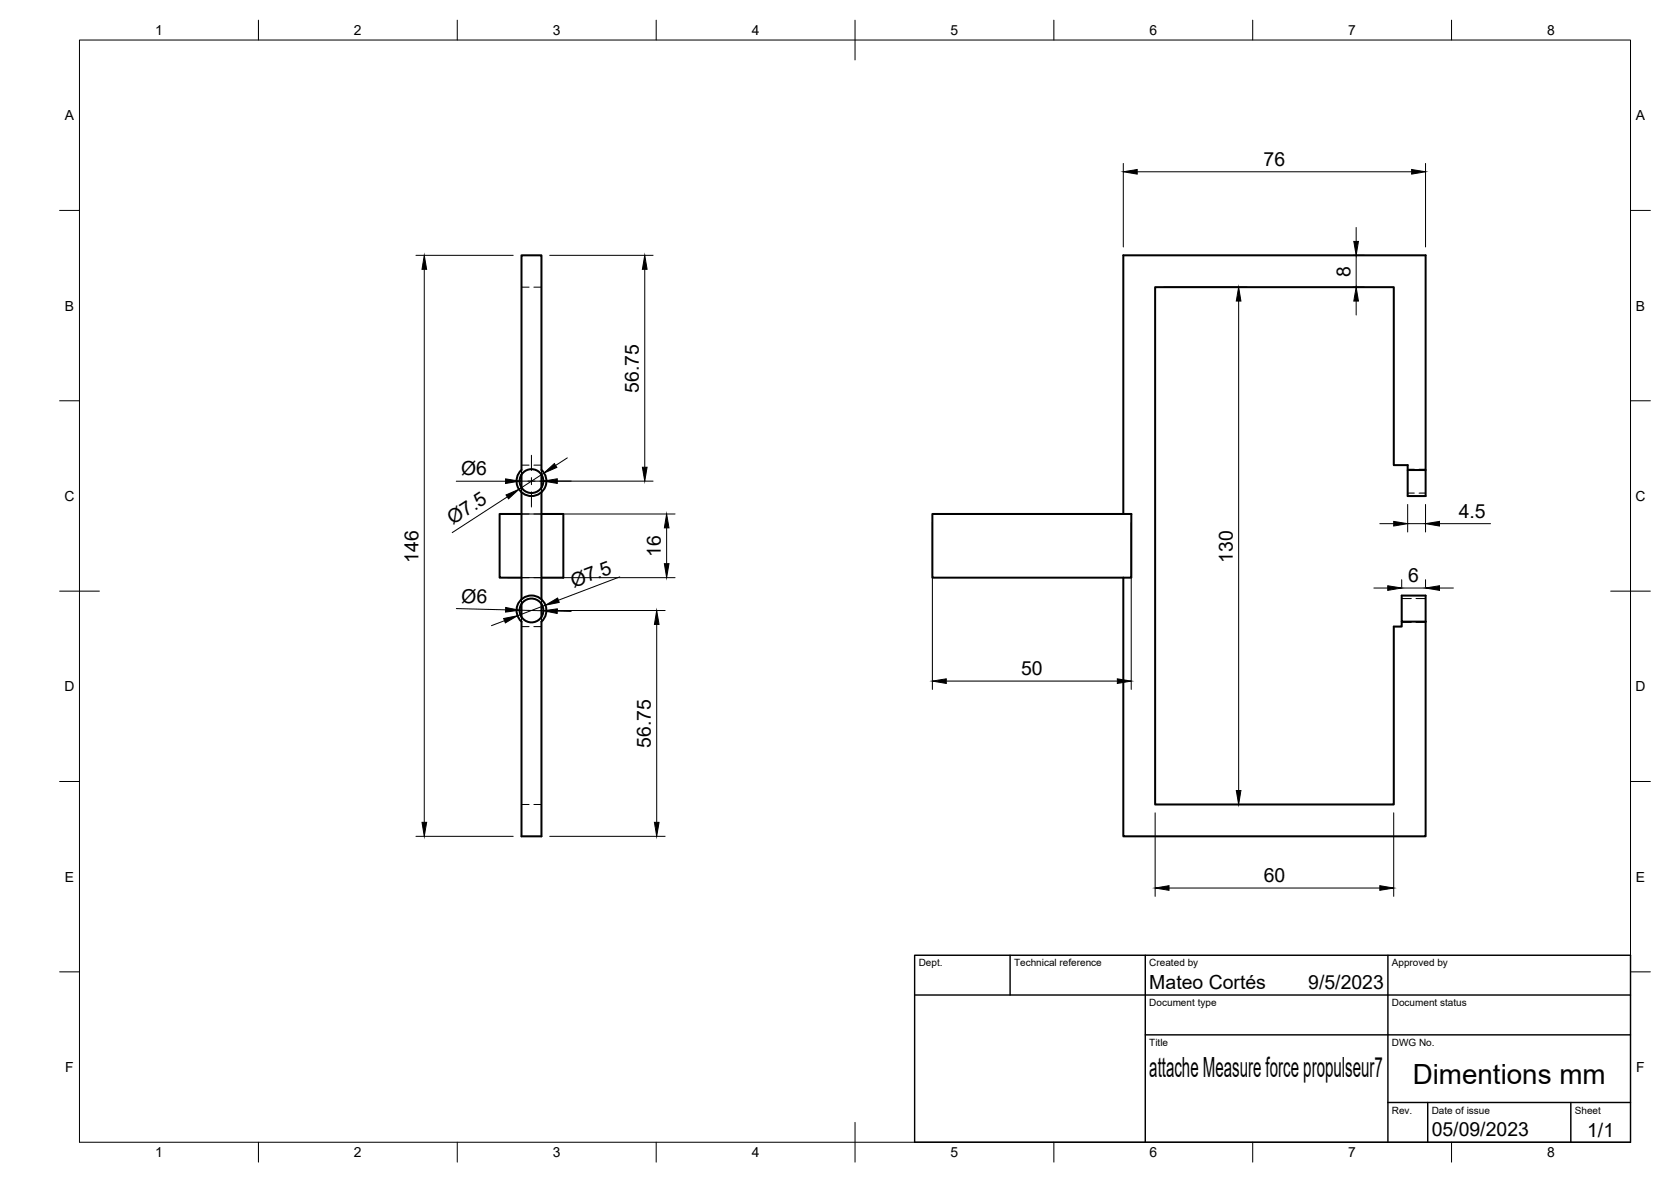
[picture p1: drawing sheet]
<svg xmlns="http://www.w3.org/2000/svg" width="420mm" height="297mm" viewBox="0 0 420 297" stroke-linecap="round" stroke-linejoin="round" font-family="sans-serif">
<!-- layer: Hidden -->
<g fill="none" stroke="#000" stroke-width=".25">
<path d="M131.1 72.2h1.9M134.2 72.2h1.9M131.1 116.9h1.9M131.1 118.1v1.2M134.2 116.9h1.9M136.1 118.1v1.2M353.9 117.9h1.7M356.8 117.9h1.7M131.1 129.2h1.9M131.1 122.6v1.1M134.2 129.2h1.9M136.1 122.6v1.1"/>
<path d="M353.9 123.9h1.7M356.8 123.9h1.7M131.1 157.5h1.9M131.1 145.2h1.9M131.1 150.6v1.2M131.1 155.1v1.1M134.2 157.5h1.9M134.2 145.2h1.9M136.1 150.6v1.2M136.1 155.1v1.1M352.4 156.4h2.5M352.4 150.4h2.5"/>
<path d="M356 156.4h2.5M356 150.4h2.5M131.1 202.2h1.9M134.2 202.2h1.9"/>
</g>
<!-- layer: Visible -->
<g fill="none" stroke="#000" stroke-width=".51">
<path d="M131.1 64.2h5v53.9a3.8 3.8 0 0 1 .2 5.4 3.8 3.8 0 0 1-5.4 0 3.8 3.8 0 0 1 .2-5.4zM131.1 119.3v3.3M136.1 119.3v3.3M353.9 118.1h4.6v6.6h-4.6v-7.8h-3.4v-44.7h-60.1v130h60.1v-44.7h1.9v-1.3M358.5 118.1v-53.9h-76.1v65M131.1 129.2h-5.5v16h5.5M131.1 123.7v26.9M136.1 129.2h5.5v16h-5.5M136.1 123.7v26.9M234.4 129.2h50.1v16h-50.1zM130.8 151a3.8 3.8 0 0 1 5.5-.3 3.8 3.8 0 0 1-.2 5.5v54h-5v-54a3.8 3.8 0 0 1-.3-5.2zM131.1 151.8v3.3"/>
<path d="M136.1 151.8v3.3M282.4 145.2v65h76.1v-54M352.4 149.7h6.1v6.5h-6.1z"/>
<circle cx="133.6" cy="120.9" r="3"/>
<circle cx="133.6" cy="153.4" r="3"/>
</g>
<!-- layer: BORDER -->
<g fill="none" stroke="#000" stroke-width=".25">
<path d="M20 10.1h390v276.9h-390zM65 5.1v5M115 5.1v5M165 5.1v5M215 5.1v10M265 5.1v5M315 5.1v5M365 5.1v5M15 52.9h5M410 52.9h5M15 100.7h5M410 100.7h5"/>
<path d="M15 148.6h10M405 148.6h10M15 196.4h5M410 196.4h5M15 244.2h5M410 244.2h5M65 287v5M115 287v5M165 287v5M215 282.1v9.9M265 287v5M315 287v5"/>
<path d="M365 287v5"/>
</g>
<!-- layer: TITLEBLOCK -->
<path d="M230 240.1h180v46.9h-180zM230 250h180M254 240.1v9.9M288 240.1v46.9M349 240.1v46.9M288 260.1h122M349 277.1h61M359 277.1v9.9M395 277.1v9.9" fill="none" stroke="#000" stroke-width=".36"/>
<!-- layer: FD_Dimensions -->
<g fill="none" stroke="#000" stroke-width=".25">
<path d="M282.4 41.1v21M285.9 43.2h69M341 57.2v3.5M358.4 41.1v21M104.6 64.2h24.4M106.7 67.7v139M138.2 64.2h26M162.1 67.7v49.7M292.5 72.2h21M311.4 75.7v123M340.2 64.2h2.9M340.2 72.2h2.9"/>
<path d="M341 64.2v8M341 75.7v3.5M136.8 118.9l-6.3 4.1M142.6 115.1l-2.9 1.9M114.7 120.9h12.4M127.6 124.9l-13.9 8.9M127.7 129.2h42M130.6 120.9h33.6M167.6 132.7v9M234.4 131.3v42M284.4 131.3v42M346.9 131.6h3.5"/>
<path d="M353.9 126.8v6.9M353.9 131.6h4.5M358.4 126.8v6.9M361.9 131.6h12.9M114.7 152.9l12.4 .4M126.9 156l-3.3 1.2M127.7 145.2h42M130.6 153.3l6 .2M135.7 153.4h31.5M137.1 152.1l-7 2.6M140.1 153.6l3.5 .1M155.8 145l-15.4 5.8"/>
<path d="M165.1 156.9v49.8M345.4 147.8h3.5M352.4 145.7v1.9M352.4 147.8h6M358.4 145.7v1.9M361.9 147.8h3.5M237.9 171.2h43M104.6 210.2h24.4M138.2 210.2h29M290.4 204.3v21M292.5 202.2h21M350.4 204.3v21"/>
<path d="M293.9 223.2h53"/>
</g>
<g fill="#000" stroke="#000" stroke-width=".25">
<path d="M282.4 43.2l3.5-.6v1.2zM354.9 42.6l3.5 .6-3.5 .6zM106.7 64.2l.6 3.5h-1.2zM162.1 64.2l.6 3.5h-1.2zM311.4 72.2l.6 3.5h-1.1zM341 72.2l.6 3.5h-1.2zM340.4 60.7h1.2l-.6 3.5zM136.8 118.9l2.6-2.4 .6 1zM161.5 117.4h1.2l-.6 3.5zM127.1 120.3l3.5 .6-3.5 .6zM127.2 124.4l3.3-1.4-2.6 2.4zM136.6 120.9l3.5-.6v1.2z"/>
<path d="M167.6 129.2l.6 3.5h-1.2zM350.4 131l3.5 .6-3.5 .6zM358.4 131.6l3.5-.6v1.2zM126.6 155.4l3.5-.7-3 1.8zM127.1 152.7l3.5 .6-3.5 .5zM136.6 153.5l3.5-.5v1.2zM137.1 152.1l3.1-1.8 .4 1.1zM165.1 153.4l.6 3.5h-1.2zM167 141.7h1.2l-.6 3.5zM348.9 147.2l3.5 .6-3.5 .6zM358.4 147.8l3.5-.6v1.2zM234.4 171.2l3.5-.6v1.2z"/>
<path d="M280.9 170.6l3.5 .6-3.5 .6zM310.9 198.7h1.1l-.6 3.5zM106.1 206.7h1.2l-.6 3.5zM164.5 206.7h1.2l-.6 3.5zM290.4 223.2l3.5-.6v1.1zM346.9 222.6l3.5 .6-3.5 .5z"/>
</g>
<!-- layer: Smart Centers -->
<path d="M133.6 114.4v3.8M127.1 120.9h3.9M132.7 120.9h1.8M133.6 120v1.8M133.6 123.6v3.8M136.3 120.9h3.8" fill="none" stroke="#000" stroke-width=".25"/>
<g font-size="7">
<text x="289" y="270.6">attache Measure force propulseur7</text>
<text x="355.2" y="272.3">Dimentions mm</text>
</g>
<g font-size="4.9">
<text x="317.7" y="41.7">76</text>
<text x="339.5" y="69.5" transform="rotate(-90 339.5 69.5)">8</text>
<text x="160.7" y="98.7" transform="rotate(-90 160.7 98.7)">56.75</text>
<text x="115.9" y="119.4">Ø6</text>
<text x="113.9" y="131.9" transform="rotate(-33 113.9 131.9)">Ø7.5</text>
<text x="366.8" y="130.1">4.5</text>
<text x="105.2" y="141.4" transform="rotate(-90 105.2 141.4)">146</text>
<text x="166.2" y="140" transform="rotate(-90 166.2 140)">16</text>
<text x="310" y="141.4" transform="rotate(-90 310 141.4)">130</text>
<text x="144.3" y="147.7" transform="rotate(-21 144.3 147.7)">Ø7.5</text>
<text x="354.1" y="146.3">6</text>
<text x="116" y="151.4" transform="rotate(1 116 151.4)">Ø6</text>
<text x="256.7" y="169.7">50</text>
<text x="163.7" y="187.9" transform="rotate(-90 163.7 187.9)">56.75</text>
<text x="317.8" y="221.7">60</text>
<text x="289" y="248.5">Mateo Cortés</text>
<text x="329" y="248.5">9/5/2023</text>
<text x="360" y="285.5">05/09/2023</text>
<text x="399.1" y="285.7">1/1</text>
</g>
<g font-size="3.5">
<text x="39" y="8.8">1</text>
<text x="89" y="8.8">2</text>
<text x="139" y="8.8">3</text>
<text x="189" y="8.8">4</text>
<text x="239" y="8.8">5</text>
<text x="289" y="8.8">6</text>
<text x="339" y="8.8">7</text>
<text x="389" y="8.8">8</text>
<text x="16.3" y="30.2">A</text>
<text x="411.3" y="30.2">A</text>
<text x="16.3" y="78">B</text>
<text x="411.3" y="78">B</text>
<text x="16.2" y="125.9">C</text>
<text x="411.2" y="125.9">C</text>
<text x="16.2" y="173.7">D</text>
<text x="411.2" y="173.7">D</text>
<text x="16.3" y="221.6">E</text>
<text x="411.3" y="221.6">E</text>
<text x="16.4" y="269.4">F</text>
<text x="411.4" y="269.4">F</text>
<text x="39" y="290.8">1</text>
<text x="89" y="290.8">2</text>
<text x="139" y="290.8">3</text>
<text x="189" y="290.8">4</text>
<text x="239" y="290.8">5</text>
<text x="289" y="290.8">6</text>
<text x="339" y="290.8">7</text>
<text x="389" y="290.8">8</text>
</g>
<g font-size="2.5">
<text x="231" y="242.9">Dept.</text>
<text x="255" y="242.9">Technical reference</text>
<text x="289" y="242.9">Created by</text>
<text x="350" y="242.9">Approved by</text>
<text x="289" y="252.8">Document type</text>
<text x="350" y="252.8">Document status</text>
<text x="289" y="262.9">Title</text>
<text x="350" y="262.9">DWG No.</text>
<text x="350" y="279.9">Rev.</text>
<text x="360" y="279.9">Date of issue</text>
<text x="396" y="279.9">Sheet</text>
</g>
</svg>
